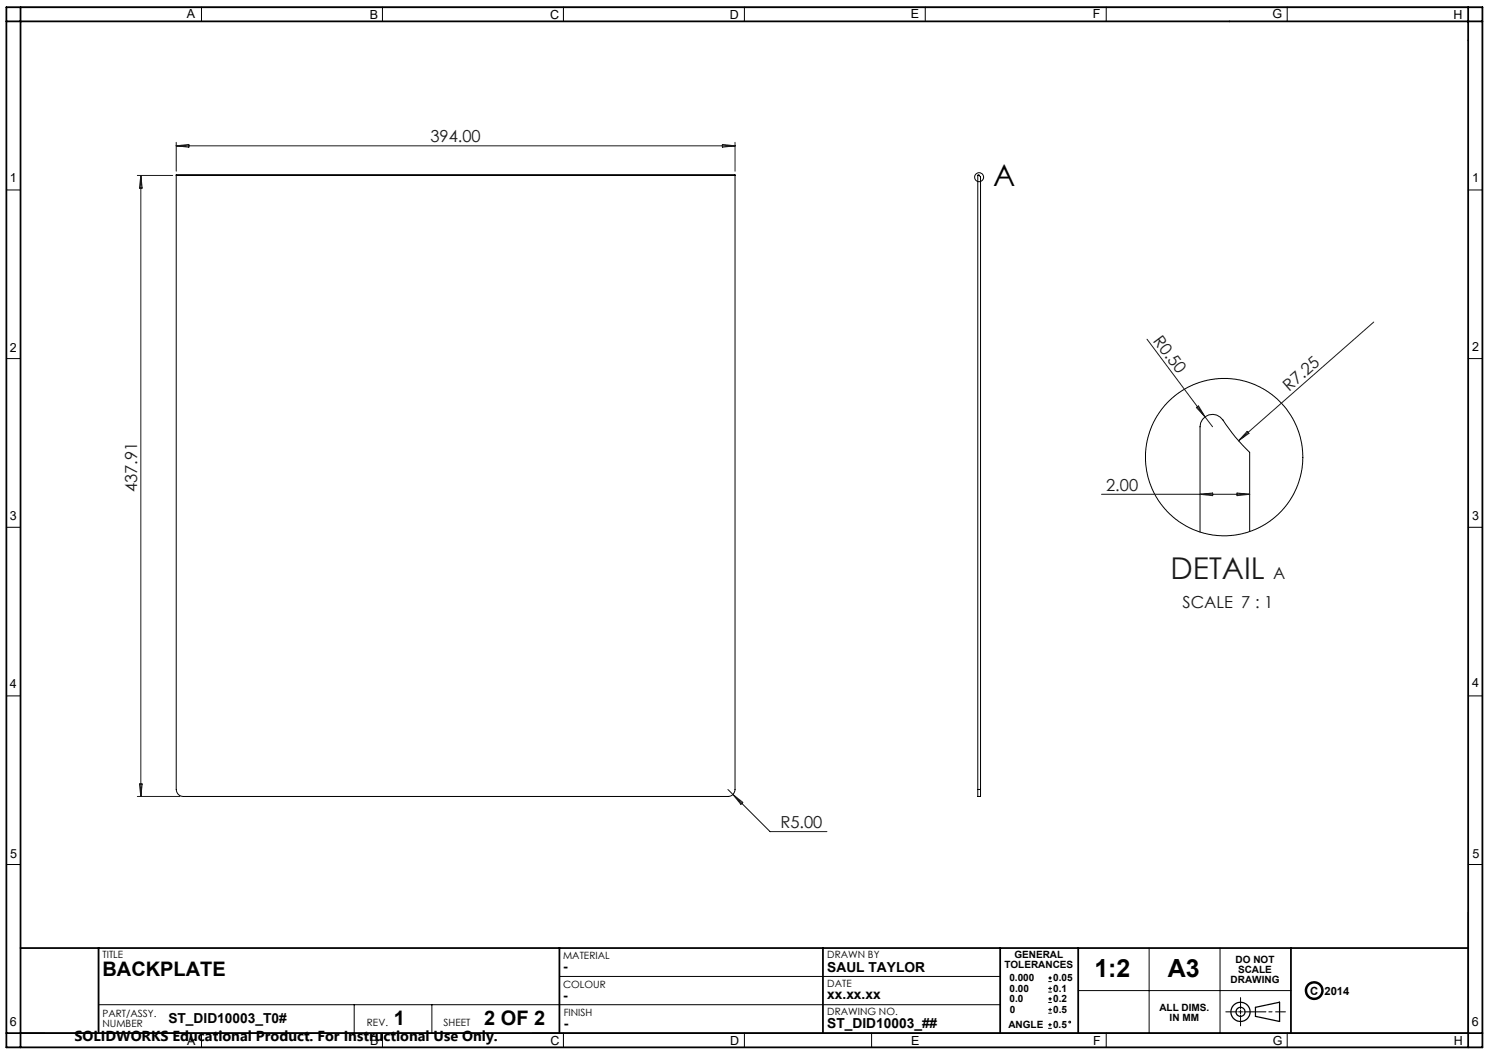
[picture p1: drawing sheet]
<svg xmlns="http://www.w3.org/2000/svg" width="420mm" height="297mm" viewBox="0 0 420 297" stroke-linecap="round" stroke-linejoin="round" font-family="sans-serif">
<g fill="none" stroke="#000" stroke-width=".28">
<path d="M5.8 2h408.3M56.8 2v4M107.9 2v4M158.9 2v4M210 2v4M261 2v4M312 2v4M363.1 2v4M418.1 6v285.4M1.8 53.6h4M49.7 49.5v173.2a1.99 1.99 0 0 0 2 1.9h153.6a1.99 1.99 0 0 0 2-1.9v-173.2M49.7 49.5v-.2h157.6v.2"/>
<path d="M49.7 49.5h157.6M414.1 53.6h4M1.8 101.1h4M414.1 101.1h4M1.8 148.7h4M352.5 149.9v-22.3a48.5 48.5 0 0 1-7.6-9.1 3.5 3.5 0 0 0-3.9-1.5 3.5 3.5 0 0 0-2.5 3.4v29.7M414.1 148.7h4M1.8 196.3h4M414.1 196.3h4M275.8 222.7v-173.3l.2-.1 .6 .6v172.8M275.8 222.7v1.9h.8v-1.9M275.8 222.7h.8"/>
<path d="M1.8 243.8h4M5.8 257.4v34h408.3v-34M414.1 243.8h4M157.8 275.4h124.3M295.7 279.8h1M295.7 278.8h1M295.7 276.9h1M295.7 275.8h1M296.2 275.3v1.1M296.2 278.3v1M304.1 279.4h60M324.1 267.4v24"/>
<path d="M344.1 267.4v24M27.8 283.4h254.3M56.8 291.4v4M99.9 283.4v8M107.9 291.4v4M121.8 283.4v8M158.9 291.4v4M210 291.4v4M245.9 291.4v4M295.7 290.1h1M295.7 289h1M295.7 285.8h1"/>
<path d="M295.7 284.8h1M295.7 282.7h1M295.7 281.7h1M296.2 288.5v1.1M296.2 281.2v1.1M296.2 284.3v1M312 291.4v4M345.8 285.4h3.2M349.4 285.4h1.1M349.9 281.4v3.1M349.9 284.9v1.1M349.9 286.3v3"/>
<path d="M350.8 285.4h6.3M357.9 285.4h.9M359.8 285.4h2.8M363.1 291.4v4"/>
<circle cx="276.2" cy="50" r="1.26"/>
<circle cx="345.3" cy="128.9" r="22.2"/>
<circle cx="301.7" cy="288.3" r=".25"/>
</g>
<g fill="none" stroke="#000" stroke-width=".35">
<path d="M354.1 284.1l6.8-1.4v5.4l-6.8-1.4z"/>
<circle cx="349.9" cy="285.4" r="1.28"/>
<circle cx="349.9" cy="285.4" r="2.71"/>
</g>
<circle cx="370.7" cy="279.4" r="2.33" fill="none" stroke="#000" stroke-width=".7" stroke-linecap="butt"/>
<g fill="none" stroke="#191924" stroke-width=".28">
<path d="M38.7 49.5h10M39.7 49.5v175.1M39.7 49.5l.4 3.6h-.8zM49.7 40.1v8.2M49.7 41.1h157.6M49.7 41.1l3.6-.4v.8zM203.8 40.7l3.5 .4-3.5 .4zM207.3 40.1v8.2M323.5 95.7l16.4 21.9M387.5 90.8l-38.1 33.5M337.5 115l.6-.5 1.8 3.1zM339.9 117.6l2.1 2.8"/>
<path d="M310.7 139.4h41.8M338.5 139.4l3.6-.3v.7zM348.9 139.1l3.6 .3-3.6 .4zM351.8 121.7l.5 .5-2.9 2.1zM38.7 224.6h12M39.3 221.1h.8l-.4 3.5zM205.3 222.7l11.9 11.9h16.1M206.7 224.1l2.8 2.2-.5 .6z"/>
</g>
<path d="M1.8 6h416.3M1.8 2h416.3v293.4h-416.3zM5.8 2v293.4M414.1 2v293.4M5.8 267.4h408.3M27.8 267.4v24M157.8 267.4v24M232.1 267.4v24M282.1 267.4v24M304.1 267.4v24M364.1 267.4v24M1.8 291.4h416.3" fill="none" stroke="#000" stroke-width=".5"/>
<text font-size="8.5" x="280.1" y="52.4">A</text>
<text font-size="8.5" fill="#191924" x="330.2" y="163.3">DETAIL</text>
<g font-size="7.1">
<text x="308.7" y="275.5">1:2</text>
<text x="329.4" y="275.5">A3</text>
</g>
<g font-size="5.6">
<text x="28.9" y="275.3">BACKPLATE</text>
<text x="111.1" y="289.2">1</text>
<text x="136.6" y="289.2">2 OF 2</text>
</g>
<g font-size="4.7" fill="#191924">
<text x="121.4" y="40.1">394.00</text>
<text x="325.1" y="96.1" transform="rotate(53 325.1 96.1)">R0.50</text>
<text x="363.6" y="110.4" transform="rotate(-41 363.6 110.4)">R7.25</text>
<text x="38.7" y="138.8" transform="rotate(-90 38.7 138.8)">437.91</text>
<text x="312" y="138.4">2.00</text>
<text x="359.1" y="163.3">A</text>
<text x="333.6" y="171.5">SCALE 7 : 1</text>
<text x="220.1" y="233.5">R5.00</text>
</g>
<text font-size="4.1" x="21" y="293.7">SOLIDWORKS Educational Product. For Instructional Use Only.</text>
<g font-size="3.9">
<text x="158.8" y="273.8">-</text>
<text x="233.3" y="274">SAUL TAYLOR</text>
<text x="158.8" y="282">-</text>
<text x="233.3" y="281.9">xx.xx.xx</text>
<text x="47.5" y="288.4">ST_DID10003_T0#</text>
<text x="159" y="289.9">-</text>
<text x="233.3" y="289.9">ST_DID10003_##</text>
</g>
<g font-size="3.5">
<text x="52.7" y="5.2">A</text>
<text x="104.3" y="5.3">B</text>
<text x="155.2" y="5.2">C</text>
<text x="205.9" y="5.3">D</text>
<text x="257" y="5.2">E</text>
<text x="308.2" y="5.2">F</text>
<text x="358.9" y="5.2">G</text>
<text x="410" y="5.2">H</text>
<text x="2.8" y="51.4">1</text>
<text x="415.2" y="51.3">1</text>
<text x="2.8" y="99.2">2</text>
<text x="415.3" y="99">2</text>
<text x="2.8" y="146.8">3</text>
<text x="415.3" y="146.6">3</text>
<text x="2.8" y="194">4</text>
<text x="415.2" y="193.9">4</text>
<text x="2.8" y="242.1">5</text>
<text x="415.3" y="242">5</text>
<text x="2.7" y="289.5">6</text>
<text x="415.2" y="289.3">6</text>
<text x="52.8" y="294.6">A</text>
<text x="104.4" y="294.8">B</text>
<text x="155.3" y="294.7">C</text>
<text x="206" y="294.8">D</text>
<text x="257" y="294.7">E</text>
<text x="308.3" y="294.7">F</text>
<text x="359" y="294.6">G</text>
<text x="410.1" y="294.7">H</text>
</g>
<text font-size="3.2" x="369.5" y="280.5">C 2014</text>
<g font-size="2.8">
<text x="28.9" y="270.3">TITLE</text>
<text x="158.8" y="270.4">MATERIAL</text>
<text x="233.3" y="270.2">DRAWN BY</text>
<text x="283.3" y="273.2">TOLERANCES</text>
<text x="286.1" y="270.3">GENERAL</text>
<text x="348.5" y="271.5">DO NOT</text>
<text x="349.2" y="274.3">SCALE</text>
<text x="158.8" y="278.7">COLOUR</text>
<text x="233.3" y="278.3">DATE</text>
<text x="284.7" y="276.8">0.000</text>
<text x="284.7" y="279.8">0.00</text>
<text x="297.1" y="279.7">0.1</text>
<text x="297.1" y="276.8">0.05</text>
<text x="347.1" y="277.2">DRAWING</text>
<text x="28.9" y="287">PART/ASSY.</text>
<text x="159" y="286.5">FINISH</text>
<text x="233.3" y="286.2">DRAWING NO.</text>
<text x="284.7" y="282.7">0.0</text>
<text x="284.8" y="285.8">0</text>
<text x="297.1" y="285.7">0.5</text>
<text x="297.1" y="282.7">0.2</text>
<text x="327" y="285.2">ALL DIMS.</text>
<text x="28.9" y="289.8">NUMBER</text>
<text x="103.5" y="289.3">REV.</text>
<text x="125.1" y="289.3">SHEET</text>
<text x="284.4" y="290">ANGLE</text>
<text x="297" y="290">0.5</text>
<text x="329.9" y="288">IN MM</text>
</g>
</svg>
